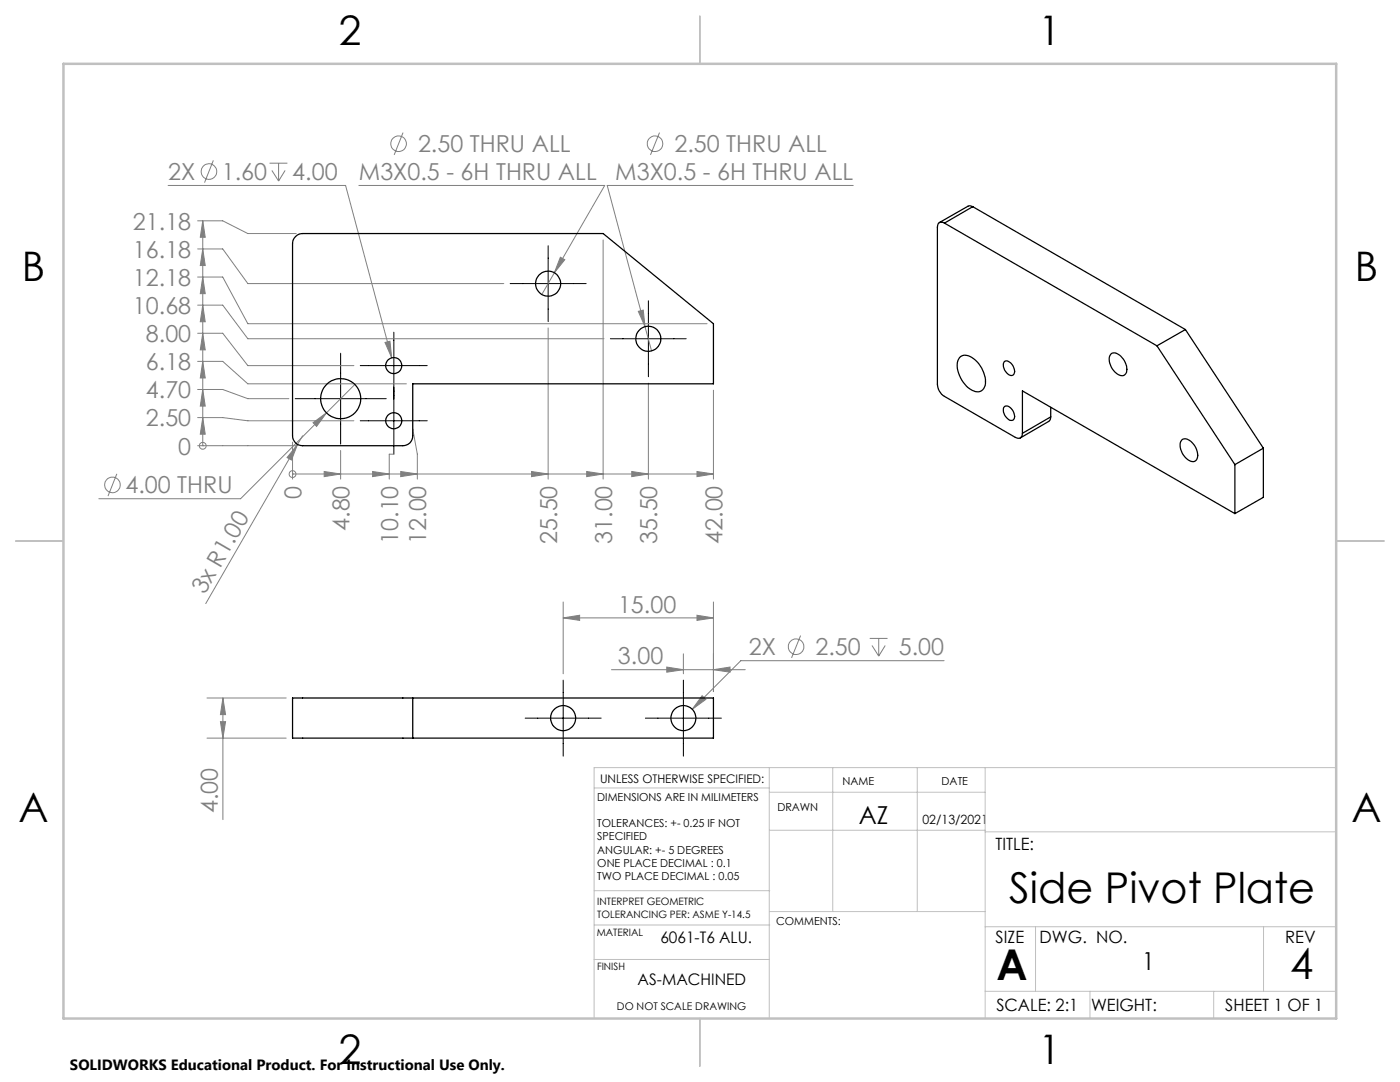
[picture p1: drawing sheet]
<svg xmlns="http://www.w3.org/2000/svg" width="279mm" height="216mm" viewBox="0 0 279 216" stroke-linecap="round" stroke-linejoin="round" font-family="sans-serif">
<g fill="none" stroke="#808080" stroke-width=".2">
<path d="M33.5 37h35.5l9.2 34.4M42.6 32l-1.8 4.4M53.8 32.6h3.6M54.3 34l1.3 2.1M55.6 32.6v3.5M56.9 34l-1.3 2.1M71.6 37h49.1l-10.1 17.4M80.4 26.5l-1.7 4.4M131.6 26.5l-1.8 4.4M170.3 37h-49.1l8.8 33M39.4 55.3h5l5.1 9.3h91.6M39.4 49.7h5l5.1 6.9h51"/>
<path d="M39.4 44.1h5l5.1 2.5h9.6M40.5 55.3l.5 3.3h-1zM40.5 49.7l.5 3.3h-1zM40.5 44.1l.5 3.2h-1zM40.5 44.1v44.8M110.6 54.4l-2.5 4.4M111.8 51.3l.9 .5-2.1 2.6zM120.4 47.9v47.7M39.4 77.7h5l5.1 1.9h8.1M39.4 66.5h5l5.1 6.5h21.1M39.4 72.1h5l5.1 4.5h31.6M39.4 60.9h5l5.1 6.7h71"/>
<path d="M40.5 77.7l.5 3.3h-1zM40.5 66.5l.5 3.3h-1zM40.5 72.1l.5 3.3h-1zM40.5 60.9l.5 3.3h-1zM70.8 76.7l-22.8 22.8h-28.3M76.8 68.3l1-.2 .4 3.3zM109.4 65.4v30.2M127.4 62.1l1-.2 .3 3.3zM129.4 76.4v19.2M142.4 77.9v17.7M23.3 94.5l-1.7 4.5M39.4 88.9h19.7"/>
<path d="M39.4 83.3h5l5.1 .7h21.1M40.5 88.9h.1M40.5 83.3l.5 3.3h-1zM58.4 94.6h.1M58.4 88.2v7.4M58.4 94.6h84M59.4 88.7l-1.2 3.1-.9-.5zM59.4 88.7l-18.3 31.7M60.4 87l-1 1.7M62.5 84.3l2.7-1.9-2 2.7zM64.7 94.1l3.3 .5-3.3 .5zM68 89.9v5.7"/>
<path d="M74.4 94.1l3.3 .5-3.3 .5zM78.6 90.6h-.9v5M80 94.1l3.3 .5-3.3 .5zM82.4 85.7l.9 4.9v5M106.1 94.1l3.3 .5-3.3 .5zM117.1 94.1l3.3 .5-3.3 .5zM126.1 94.1l3.3 .5-3.3 .5zM139.1 94.1l3.3 .5-3.3 .5zM41.3 139.3h15.8M44.5 139.3v24.2M44.5 139.3l.5 3.3h-1zM112.4 123.3l3.3-.5v1z"/>
<path d="M112.4 120.1v14.3M112.4 123.3h30M122 133.6h26.7M133.1 133.1l3.3 .5-3.3 .5zM136.4 130.5v3.9M139.1 122.8l3.3 .5-3.3 .5zM140.1 138.8l.8 .8-2.8 1.9zM142.4 133.6l3.3-.5v1zM142.4 120.1v17.9M159.8 126.8l-1.8 4.5M173.6 127.4h3.5M174 128.8l1.4 2.1"/>
<path d="M175.4 127.4v3.5M176.7 128.8l-1.3 2.1M188.4 131.8h-40.6l-9.7 9.7M41.3 147.3h15.8M44 144h1l-.5 3.3z"/>
<circle cx="41.7" cy="34.2" r="1.56"/>
<circle cx="79.6" cy="28.7" r="1.55"/>
<circle cx="130.7" cy="28.7" r="1.55"/>
<circle cx="22.4" cy="96.8" r="1.55"/>
<circle cx="40.5" cy="89" r=".68"/>
<circle cx="58.4" cy="94.6" r=".68"/>
<circle cx="158.9" cy="129" r="1.55"/>
</g>
<g fill="none" stroke="#000" stroke-width=".2">
<path d="M101.8 56.6h15.2M109.4 49v15.2M58.9 79.6h18.2M68 70.5v18.1M71.9 73h13.4M78.6 66.3v24.3M121.8 67.6h15.1M129.4 60v15.2M71.9 84h13.4M112.4 135.7v15.2M136.4 135.7v15.2M104.8 143.3h15.2"/>
<path d="M128.8 143.3h15.2"/>
</g>
<g fill="none" stroke="#c0c0c0" stroke-width=".2">
<path d="M118.6 157.2h34.9M153.5 153.2v50M153.5 158.1h43.1M166.2 153.2v28.7M183.1 153.2v28.7M196.6 153.2v50M266.7 153.2h-148.1v50M118.6 177.7h35M153.5 165.7h43.1M196.6 166h70.1M118.6 191.5h34.9M118.6 184.6h35"/>
<path d="M153.6 181.9h43M196.6 197.8h70.1M196.6 184.9h70.1M206.7 184.9v12.9M217.5 197.8v5.4M242.2 197.8v5.4M252.2 184.9v12.9"/>
</g>
<path d="M139.7 3.2v9.5M3.1 107.9h9.6M266.7 107.9h9.5M139.7 203.2v9.6" fill="none" stroke="#c0c0c0" stroke-width=".25"/>
<path d="M12.7 12.7h254v190.5h-254z" fill="none" stroke="#c0c0c0" stroke-width=".5"/>
<g fill="#808080">
<path d="M59.4 88.7l-1.2 3.1-.9-.5z"/>
<path d="M40.5 83.3l.5 3.3h-1zM40.5 77.7l.5 3.3h-1zM40.5 66.5l.5 3.3h-1zM40.5 72.1l.5 3.3h-1zM40.5 60.9l.5 3.3h-1zM40.5 55.3l.5 3.3h-1zM40.5 49.7l.5 3.3h-1zM40.5 44.1l.5 3.2h-1z"/>
<path d="M64.7 94.1l3.3 .5-3.3 .5zM74.4 94.1l3.3 .5-3.3 .5zM80 94.1l3.3 .5-3.3 .5zM106.1 94.1l3.3 .5-3.3 .5zM117.1 94.1l3.3 .5-3.3 .5zM126.1 94.1l3.3 .5-3.3 .5zM139.1 94.1l3.3 .5-3.3 .5z"/>
<path d="M142.4 133.6l3.3-.5v1zM133.1 133.1l3.3 .5-3.3 .5zM139.1 122.8l3.3 .5-3.3 .5zM112.4 123.3l3.3-.5v1z"/>
<path d="M76.8 68.3l1.4 3.1-.4-3.3zM111.8 51.3l-1.2 3.1 2.1-2.6zM127.4 62.1l1.3 3.1-.3-3.3zM62.5 84.3l.7 .8 2-2.7zM140.1 138.8l-2 2.7 2.8-1.9z"/>
<path d="M44.5 139.3l.5 3.3h-1zM44 144h1l-.5 3.3z"/>
</g>
<g fill="none" stroke="#000" stroke-width=".25">
<path d="M59 47.2a1.78 1.78 0 0 1 1.4-.6h60l22 18v12h-60v10.4a1.93 1.93 0 0 1-2 1.9h-20a1.99 1.99 0 0 1-2-1.9v-38.4a1.78 1.78 0 0 1 .6-1.4zM188.5 44.5a.85 .85 0 0 0-1-.1 .85 .85 0 0 0-.4 .9v31.4a2.97 2.97 0 0 0 1.4 2.4l14.1 8.2a.86 .86 0 0 0 1 .1 .86 .86 0 0 0 .4-.9M188.5 44.5l42.4 24.5M194.1 41.2l-.7-.1-5.9 3.3M194.1 41.2l-5.6 3.3M194.1 41.2l42.5 24.6M191.5 71.4a1.94 1.94 0 0 1 2.8 .2 6 6 0 0 1 2.3 5.3 1.65 1.65 0 0 1-2.6 1 5.9 5.9 0 0 1-2.8-5.9zM200.5 72.1a1.75 1.75 0 0 1 2 1.7 .78 .78 0 0 1-.4 1.1 .78 .78 0 0 1-1-.3 1.91 1.91 0 0 1-.6-2.5zM221.8 70.6a1.85 1.85 0 0 1 2.3 1 2.71 2.71 0 0 1 .4 3.1 1.49 1.49 0 0 1-2-.5 2.82 2.82 0 0 1-.7-3.6zM230.9 69l15.6 23.7M236.6 65.8l-5.7 3.2M236.6 65.8l15.5 23.6"/>
<path d="M200.5 81.1a1.68 1.68 0 0 1 2 1.7 .77 .77 0 0 1-.4 1.1 .77 .77 0 0 1-1-.4 1.86 1.86 0 0 1-.6-2.4zM204 86.5v-8.5l42.5 24.5M209.7 83.2l-.1 .5-.3 .4-5.7 3.3M209.7 83.2l-5.7 3.3M209.7 81.3v1.9M235.9 87.7a1.85 1.85 0 0 1 2.4 1 2.71 2.71 0 0 1 .4 3.2 1.49 1.49 0 0 1-2.1-.5 2.82 2.82 0 0 1-.7-3.7zM246.5 92.7v9.8M252.1 89.4l-5.6 3.3M252.1 89.4v9.8l-5.6 3.3M82.4 139.3h-24v8h24M82.4 139.3h60v8h-60M82.4 139.3v8"/>
<circle cx="109.4" cy="56.6" r="2.51"/>
<circle cx="68" cy="79.5" r="4"/>
<circle cx="78.6" cy="73" r="1.6"/>
<circle cx="129.4" cy="67.6" r="2.5"/>
<circle cx="78.6" cy="84" r="1.6"/>
<circle cx="112.4" cy="143.3" r="2.51"/>
<circle cx="136.4" cy="143.3" r="2.5"/>
</g>
<g font-size="8.5">
<text x="201.4" y="180.2">Side Pivot Plate</text>
<text x="198.9" y="195.5">A</text>
<text x="257.4" y="195.4">4</text>
</g>
<g font-size="8.1">
<text x="67.6" y="8.9">2</text>
<text x="207.3" y="8.9">1</text>
<text x="4.4" y="56.2">B</text>
<text x="270.4" y="56.2">B</text>
<text x="3.7" y="164.1">A</text>
<text x="269.7" y="164.1">A</text>
<text x="67.6" y="212.4">2</text>
<text x="207.3" y="212.4">1</text>
</g>
<g font-size="4.9">
<text x="171.4" y="164.4">AZ</text>
<text x="227.9" y="193.5">1</text>
</g>
<g font-size="4.7" fill="#808080">
<text x="33.6" y="35.9">2X</text>
<text x="44.3" y="35.9">1.60</text>
<text x="58.3" y="35.9">4.00</text>
<text x="71.6" y="36">M3X0.5 - 6H THRU ALL</text>
<text x="83.4" y="30.4">2.50 THRU ALL</text>
<text x="122.8" y="36">M3X0.5 - 6H THRU ALL</text>
<text x="134.6" y="30.4">2.50 THRU ALL</text>
<text x="26.5" y="45.8">21.18</text>
<text x="26.5" y="51.4">16.18</text>
<text x="26.5" y="57">12.18</text>
<text x="26.5" y="62.6">10.68</text>
<text x="29.1" y="68.2">8.00</text>
<text x="29.1" y="73.9">6.18</text>
<text x="29.1" y="79.5">4.70</text>
<text x="29.1" y="85.1">2.50</text>
<text x="35.6" y="90.7">0</text>
<text x="25" y="98.4">4.00 THRU</text>
<text x="60.2" y="99.5" transform="rotate(-90 60.2 99.5)">0</text>
<text x="69.8" y="105.9" transform="rotate(-90 69.8 105.9)">4.80</text>
<text x="79.5" y="108.5" transform="rotate(-90 79.5 108.5)">10.10</text>
<text x="85.1" y="108.5" transform="rotate(-90 85.1 108.5)">12.00</text>
<text x="111.2" y="108.5" transform="rotate(-90 111.2 108.5)">25.50</text>
<text x="122.2" y="108.5" transform="rotate(-90 122.2 108.5)">31.00</text>
<text x="131.2" y="108.5" transform="rotate(-90 131.2 108.5)">35.50</text>
<text x="144.2" y="108.5" transform="rotate(-90 144.2 108.5)">42.00</text>
<text x="40.9" y="118.8" transform="rotate(-60 40.9 118.8)">3x R1.00</text>
<text x="123.3" y="122.3">15.00</text>
<text x="149.5" y="130.7">2X</text>
<text x="162.8" y="130.7">2.50</text>
<text x="179.4" y="130.7">5.00</text>
<text x="123.3" y="132.6">3.00</text>
<text x="43.5" y="162.2" transform="rotate(-90 43.5 162.2)">4.00</text>
</g>
<g font-size="3.4">
<text x="198.7" y="169.7">TITLE:</text>
<text x="198.7" y="188.1">SIZE</text>
<text x="207.5" y="188.1">DWG. NO.</text>
<text x="256.5" y="188.2">REV</text>
<text x="198.8" y="201.7">SCALE: 2:1</text>
<text x="217.7" y="201.8">WEIGHT:</text>
<text x="244.5" y="201.7">SHEET 1 OF 1</text>
</g>
<g font-size="3.2">
<text x="131.8" y="188.1">6061-T6 ALU.</text>
<text x="127.3" y="196.6">AS-MACHINED</text>
</g>
<text font-size="3" x="14" y="213.5">SOLIDWORKS Educational Product. For Instructional Use Only.</text>
<text font-size="2.5" x="184.1" y="164.4">02/13/2021</text>
<text font-size="2.4" x="119.8" y="156.2">UNLESS OTHERWISE SPECIFIED:</text>
<g font-size="2.2">
<text x="119.2" y="159.7">DIMENSIONS ARE IN MILIMETERS</text>
<text x="155.1" y="161.8">DRAWN</text>
<text x="168.2" y="156.7">NAME</text>
<text x="187.9" y="156.7">DATE</text>
<text x="119.2" y="165">TOLERANCES: +- 0.25 IF NOT</text>
<text x="119.2" y="167.7">SPECIFIED</text>
<text x="119.2" y="170.3">ANGULAR: +- 5 DEGREES</text>
<text x="119.2" y="173">ONE PLACE DECIMAL : 0.1</text>
<text x="119.2" y="175.6">TWO PLACE DECIMAL : 0.05</text>
<text x="154.9" y="184.6">COMMENTS:</text>
</g>
<text font-size="2.1" x="123.1" y="201.6">DO NOT SCALE DRAWING</text>
<g font-size="2">
<text x="119.2" y="180.6">INTERPRET GEOMETRIC</text>
<text x="119.2" y="183.1">TOLERANCING PER: ASME Y-14.5</text>
<text x="119.1" y="186.7">MATERIAL</text>
<text x="119.1" y="193.5">FINISH</text>
</g>
</svg>
